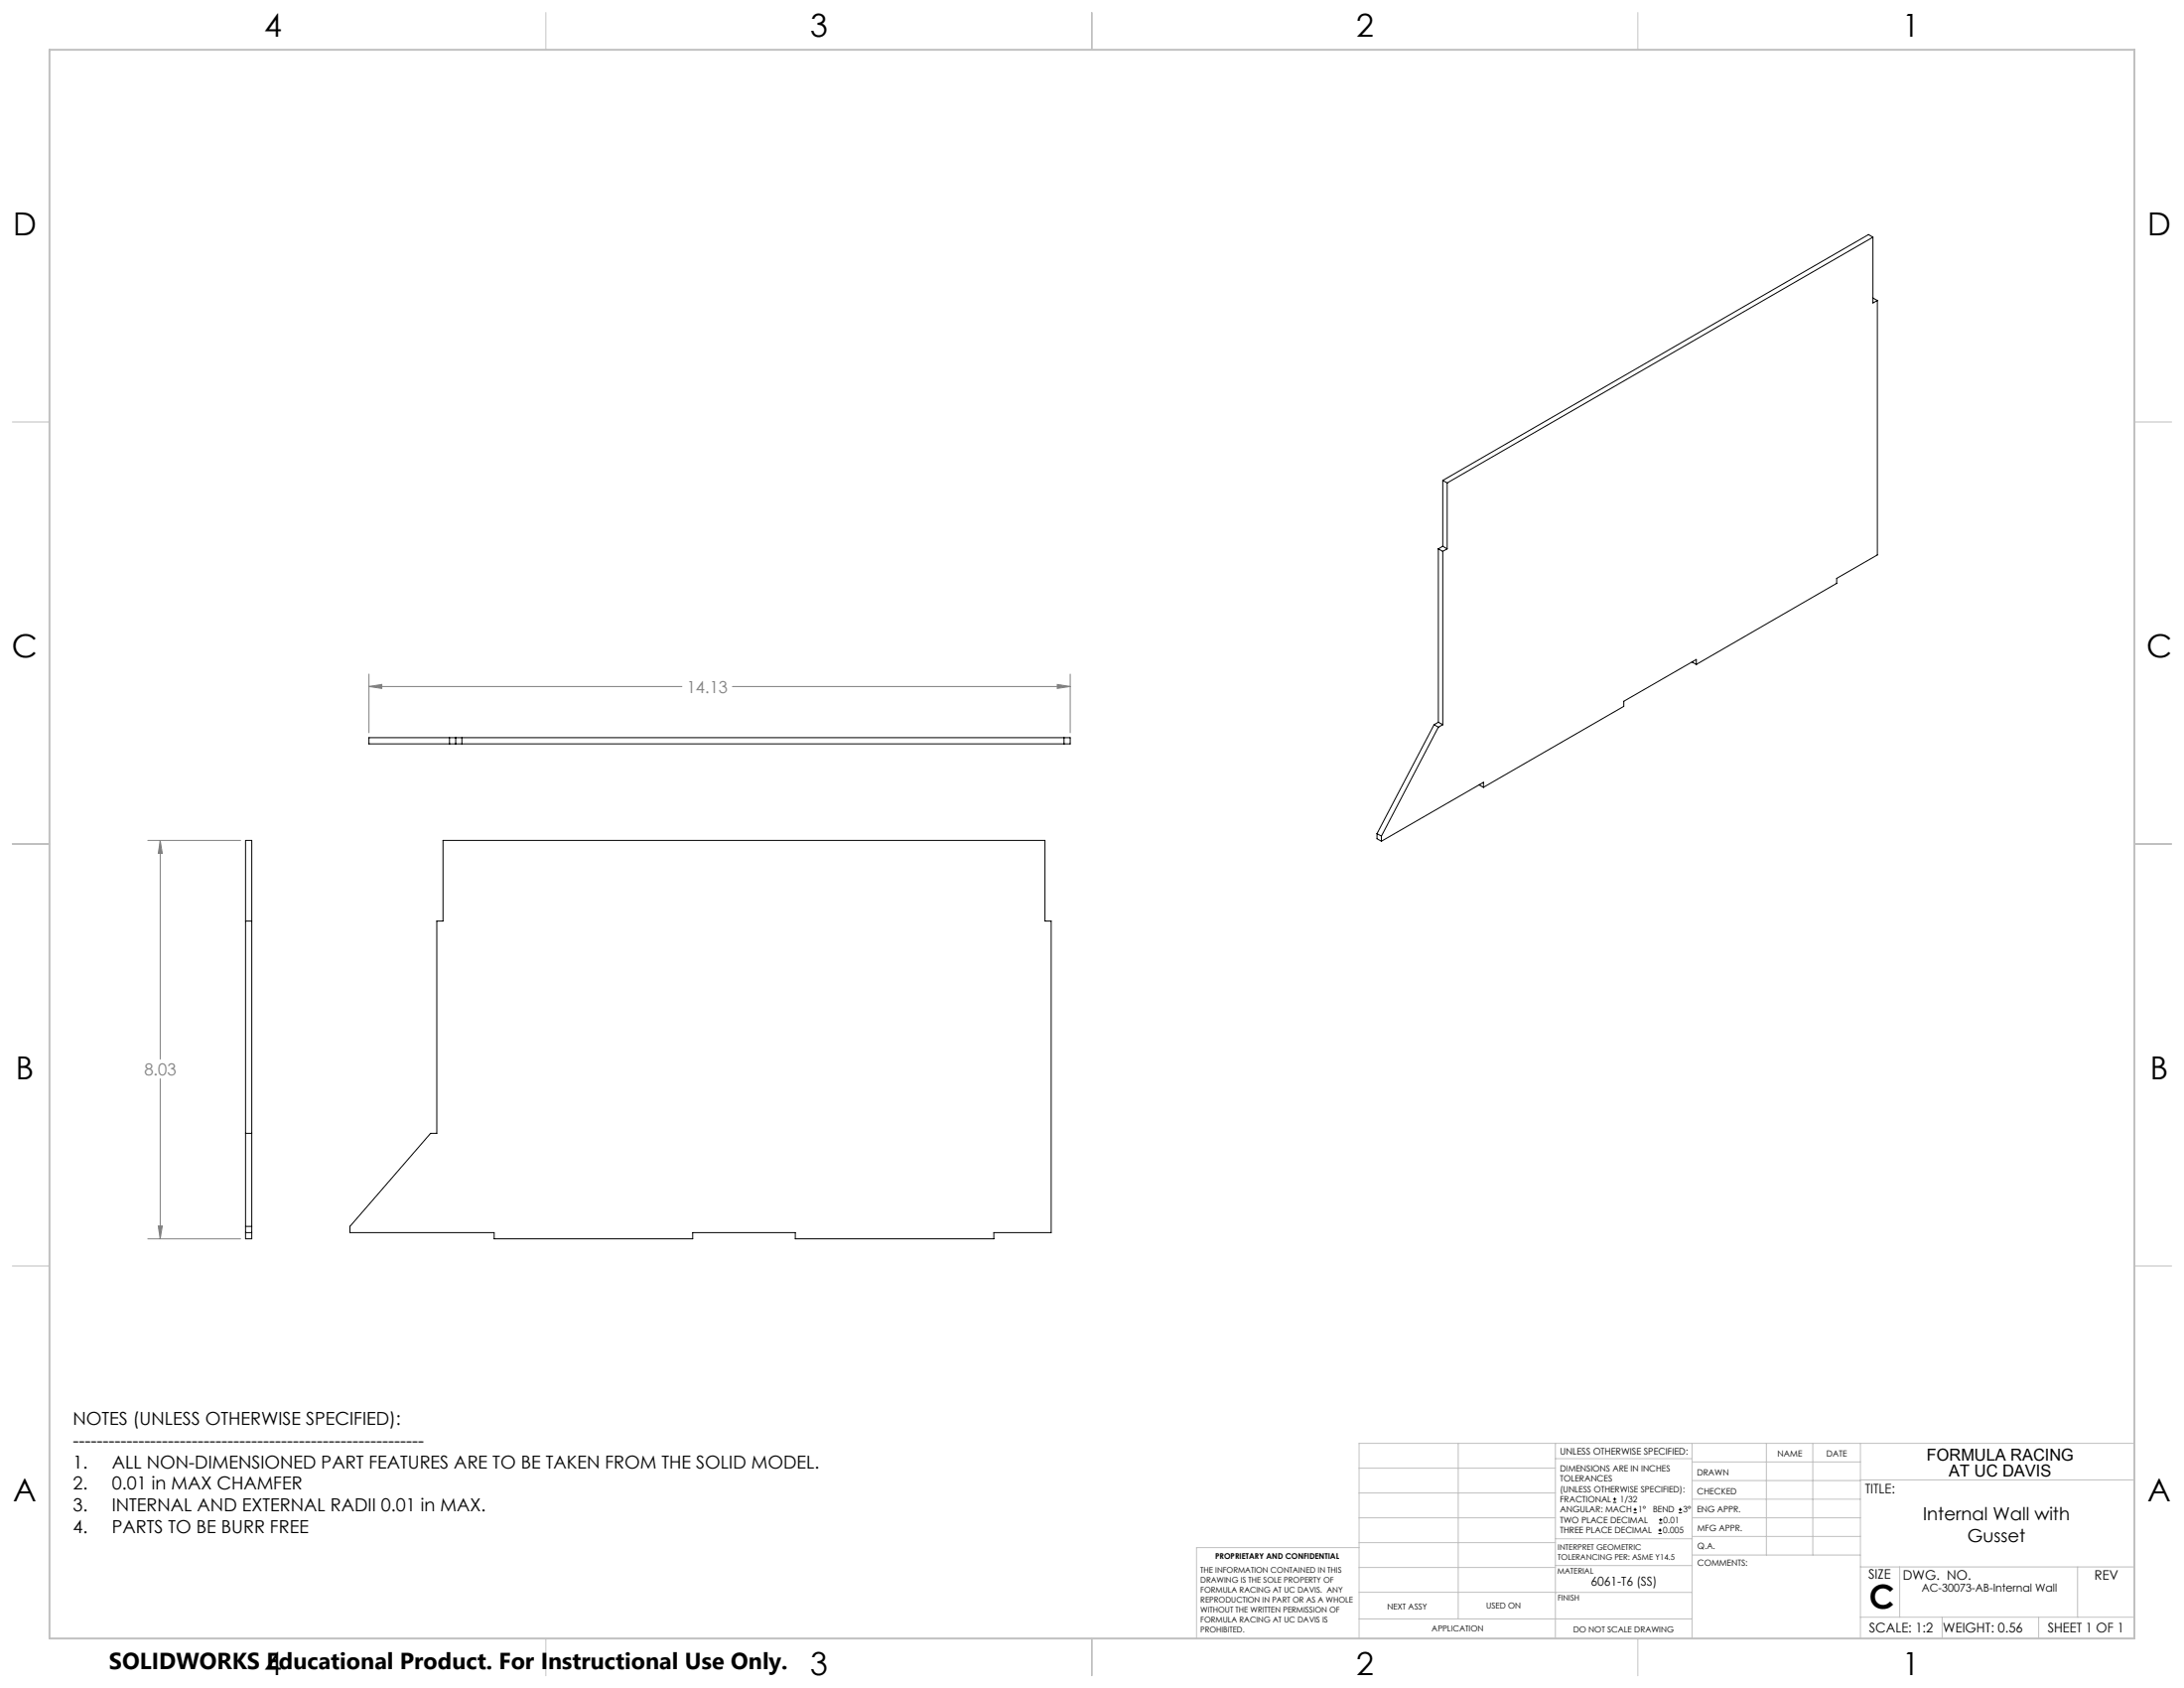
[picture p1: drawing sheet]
<svg xmlns="http://www.w3.org/2000/svg" width="559mm" height="432mm" viewBox="0 0 559 432" stroke-linecap="round" stroke-linejoin="round" font-family="sans-serif">
<g fill="none" stroke="#000" stroke-width=".25">
<path d="M479.2 60.7l-108.9 62.8M479.2 60.7v16.8l1.1-.6M479.2 60.7l-1.1-.7-109 62.9M479.2 76.2l1.1 .7M480.3 76.9v65.1l-10.4 6v1.2l-35.9 20.8M369.1 122.9v16.8M369.1 139.7l1.2 .7M369.1 122.9l1.2 .6M369.1 139.7l-1.1 .7M370.3 123.5v16.9M368 140.4l1.1 .6M368 140.4v44.3"/>
<path d="M369.1 141v44.4M370.3 140.4l-1.2 .6M432.9 169.3h.1M432.9 169.3l1.1 .7M434 170v-1.3l-18.5 10.7v1.3l-35.9 20.7M94.4 188.7h179.4v1.6h-179.4zM115 188.7v1.6M116.6 188.7v1.6M118.2 188.7v1.6M272.2 188.7v1.6M366.9 185.4l1.1 .6M366.9 185.4l-14.6 27.9"/>
<path d="M368 186l-14.6 27.9M368 184.7l1.1 .7M368 184.7l-1.1 .7M369.1 185.4l-1.1 .6M62.8 215h1.6v101.9h-1.6zM113.3 215h154.1v20.6h1.6v79.7h-14.7v1.6h-50.8v-1.6h-26.3v1.6h-50.8v-1.6h-36.9v-1.6l20.7-23.8h1.6v-54.3h1.5zM352.3 213.3l1.1 .6M352.3 213.3v1.3l1.1 .6M353.4 213.9v1.3M378.4 200.8h.1M378.4 200.8l1.2 .6M379.6 201.4v-1.3l-26.2 15.1"/>
<path d="M62.8 235.6h1.6M62.8 289.9h1.6M62.8 313.7h1.6M62.8 315.3h1.6M412.7 384.3h.9M412.7 383.5h.9M413.1 383.1v.8M418 387h.8M418 386.2h.8M418.4 385.7v.9M424.3 392.3h.9M424.3 391.4h.9"/>
<path d="M424.5 389.6h.8M424.5 388.8h.8M424.7 391v.9M424.9 388.4v.8M429.5 387h.9M429.5 386.2h.9M429.9 385.7v.9"/>
</g>
<path d="M94.4 175.6l3.3-.5v1zM94.4 172.4v15M94.4 175.6h80.1M187.4 175.6h86.4M270.5 175.1l3.3 .5-3.3 .5zM273.8 172.4v15M37.8 215h23.8M41 215l.5 3.3h-1zM41 215v55.9M41 276v40.9M37.8 316.9h23.8M40.5 313.6h1l-.5 3.3z" fill="none" stroke="#808080" stroke-width=".25"/>
<g fill="none" stroke="#c0c0c0" stroke-width=".25">
<path d="M139.7 3.2v9.5M279.4 3.2v9.5M419.1 3.2v9.5M3.1 107.9h9.6M546.1 107.9h9.5M3.1 215.9h9.6M546.1 215.9h9.5M3.1 323.8h9.6M546.1 323.8h9.5M347.7 375.6h50.3M373.1 369.2v44.9M398 369.2v49.9"/>
<path d="M398 373.1h34.9M432.9 369.2v49.9M432.9 378.7h43.1M432.9 374h43.1M451.9 369.2v28.6M463.8 369.2v28.6M476 369.2v49.9M476 378.6h70.1M546.1 369.2h-198.4v49.9M347.7 394.6h50.3M347.7 388.3h50.3M347.7 381.9h50.3"/>
<path d="M347.7 395.9h-41.6v23.2M398 393.6h35M432.9 383.5h43.1M432.9 388.3h43.1M432.9 393h43.1M433 397.8h43M139.7 419.1v9.6M279.4 419.1v9.6M347.7 414.1h85.2M347.7 401h50.3M347.7 407.3h50.3M398 407.4h34.9"/>
<path d="M398 400.5h35M419.1 419.1v9.6M476 413.7h70.1M476 400.8h70.1M486.1 400.8v12.9M496.9 413.7v5.4M521.6 413.7v5.4M531.6 400.8v12.9"/>
</g>
<path d="M12.7 12.7h533.4v406.4h-533.4z" fill="none" stroke="#c0c0c0" stroke-width=".5"/>
<path d="M41 215l.5 3.3h-1zM40.5 313.6h1l-.5 3.3zM94.4 175.6l3.3-.5v1zM270.5 175.1l3.3 .5-3.3 .5z" fill="#808080"/>
<text font-size="8.5" x="478.3" y="411.4">C</text>
<g font-size="8.1">
<text x="67.6" y="9.3">4</text>
<text x="207.3" y="9.3">3</text>
<text x="347" y="9.3">2</text>
<text x="486.7" y="9.3">1</text>
<text x="3.3" y="60.1">D</text>
<text x="549.4" y="60.1">D</text>
<text x="3" y="168">C</text>
<text x="549.1" y="168">C</text>
<text x="4" y="276">B</text>
<text x="550.1" y="276">B</text>
<text x="3.3" y="383.9">A</text>
<text x="549.4" y="383.9">A</text>
<text x="67.6" y="428.4">4</text>
<text x="207.3" y="428.4">3</text>
<text x="347" y="428.4">2</text>
<text x="486.7" y="428.4">1</text>
</g>
<text font-size="5.9" x="27.9" y="427">SOLIDWORKS Educational Product. For Instructional Use Only.</text>
<g font-size="4.6">
<text x="18.6" y="364.4">NOTES (UNLESS OTHERWISE SPECIFIED):</text>
<text x="18.6" y="370">-----------------------------------------------------------</text>
<text x="18.6" y="375.5">1.</text>
<text x="28.6" y="375.5">ALL NON-DIMENSIONED PART FEATURES ARE TO BE TAKEN FROM THE SOLID MODEL.</text>
<text x="18.6" y="381.1">2.</text>
<text x="28.6" y="381.1">0.01 in MAX CHAMFER</text>
<text x="18.6" y="386.7">3.</text>
<text x="28.6" y="386.7">INTERNAL AND EXTERNAL RADII 0.01 in MAX.</text>
<text x="492" y="389">Internal Wall with</text>
<text x="18.6" y="392.3">4.</text>
<text x="28.6" y="392.3">PARTS TO BE BURR FREE</text>
<text x="503.4" y="394.6">Gusset</text>
</g>
<g font-size="4.2" fill="#808080">
<text x="175.7" y="177.2">14.13</text>
<text x="36.9" y="275">8.03</text>
</g>
<g font-size="4.2">
<text x="493" y="373.5">FORMULA RACING</text>
<text x="498.7" y="377.8">AT UC DAVIS</text>
</g>
<g font-size="3.4">
<text x="477.2" y="381.9">TITLE:</text>
<text x="478.1" y="404">SIZE</text>
<text x="486.9" y="404">DWG. NO.</text>
<text x="535.9" y="404.1">REV</text>
<text x="478.2" y="417.6">SCALE: 1:2</text>
<text x="497.1" y="417.7">WEIGHT: 0.56</text>
<text x="523.9" y="417.6">SHEET 1 OF 1</text>
</g>
<text font-size="3.2" x="407" y="405.7">6061-T6 (SS)</text>
<text font-size="2.8" x="491.7" y="407.2">AC-30073-AB-Internal Wall</text>
<text font-size="2.4" x="399.2" y="372.1">UNLESS OTHERWISE SPECIFIED:</text>
<g font-size="2.2">
<text x="399.2" y="376.4">DIMENSIONS ARE IN INCHES</text>
<text x="434.2" y="377.3">DRAWN</text>
<text x="454.8" y="372.5">NAME</text>
<text x="467.3" y="372.6">DATE</text>
<text x="399.2" y="379">TOLERANCES</text>
<text x="399.2" y="381.7">(UNLESS OTHERWISE SPECIFIED):</text>
<text x="434.3" y="382.2">CHECKED</text>
<text x="399.2" y="384.3">FRACTIONAL</text>
<text x="399.2" y="387">ANGULAR: MACH</text>
<text x="399.2" y="389.6">TWO PLACE DECIMAL</text>
<text x="414.5" y="384.3">1/32</text>
<text x="419.1" y="387">1°</text>
<text x="422.9" y="387">BEND</text>
<text x="425.6" y="389.6">0.01</text>
<text x="430.6" y="387">3°</text>
<text x="434.2" y="386.8">ENG APPR.</text>
<text x="399.2" y="392.3">THREE PLACE DECIMAL</text>
<text x="425.5" y="392.3">0.005</text>
<text x="434.3" y="391.6">MFG APPR.</text>
<text x="434.3" y="396.3">Q.A.</text>
<text x="434.3" y="400.5">COMMENTS:</text>
</g>
<g font-size="2.1">
<text x="354.9" y="411.6">NEXT ASSY</text>
<text x="380.3" y="411.6">USED ON</text>
<text x="366.3" y="417.4">APPLICATION</text>
<text x="402.5" y="417.5">DO NOT SCALE DRAWING</text>
</g>
<g font-size="2">
<text x="310.9" y="398.8">PROPRIETARY AND CONFIDENTIAL</text>
<text x="398.6" y="396.5">INTERPRET GEOMETRIC</text>
<text x="398.6" y="399">TOLERANCING PER: ASME Y14.5</text>
<text x="307.2" y="402.4">THE INFORMATION CONTAINED IN THIS</text>
<text x="307.2" y="404.9">DRAWING IS THE SOLE PROPERTY OF</text>
<text x="307.2" y="407.5">FORMULA RACING AT UC DAVIS. ANY</text>
<text x="398.5" y="402.6">MATERIAL</text>
<text x="307.2" y="410">REPRODUCTION IN PART OR AS A WHOLE</text>
<text x="307.2" y="412.5">WITHOUT THE WRITTEN PERMISSION OF</text>
<text x="398.5" y="409.4">FINISH</text>
<text x="307.2" y="415">FORMULA RACING AT UC DAVIS IS</text>
<text x="307.2" y="417.6">PROHIBITED.</text>
</g>
</svg>
